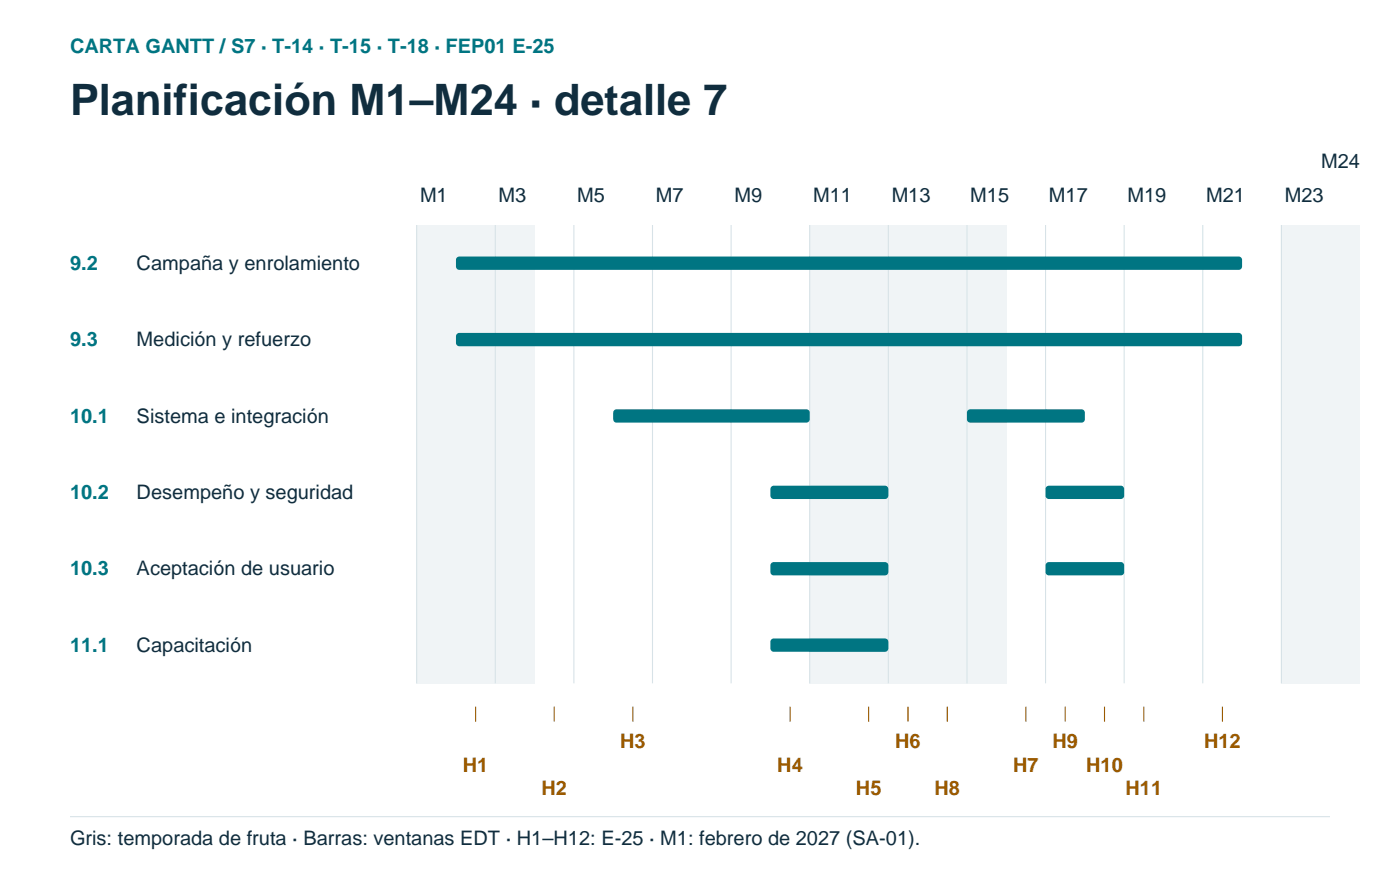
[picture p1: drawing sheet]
<svg xmlns="http://www.w3.org/2000/svg" width="296mm" height="185mm" viewBox="0 0 296 185" stroke-linecap="round" stroke-linejoin="round" font-family="sans-serif">
<g fill="#f0f4f6">
<path d="M88.2 47.6h8.3v97h-8.3z" fill-rule="evenodd"/>
<path d="M96.5 47.6h8.3v97h-8.3z" fill-rule="evenodd"/>
<path d="M104.8 47.6h8.4v97h-8.4z" fill-rule="evenodd"/>
<path d="M171.4 47.6h8.3v97h-8.3z" fill-rule="evenodd"/>
<path d="M179.7 47.6h8.3v97h-8.3z" fill-rule="evenodd"/>
<path d="M188 47.6h8.4v97h-8.4z" fill-rule="evenodd"/>
<path d="M196.4 47.6h8.3v97h-8.3z" fill-rule="evenodd"/>
<path d="M204.7 47.6h8.3v97h-8.3z" fill-rule="evenodd"/>
<path d="M271.2 47.6h8.3v97h-8.3z" fill-rule="evenodd"/>
<path d="M279.5 47.6h8.4v97h-8.4z" fill-rule="evenodd"/>
</g>
<path d="M88.2 47.6v97M104.8 47.6v97M121.5 47.6v97M138.1 47.6v97M154.8 47.6v97M171.4 47.6v97M188 47.6v97M204.7 47.6v97M221.3 47.6v97M237.9 47.6v97M254.6 47.6v97M271.2 47.6v97" fill="none" stroke="#d7e2e7" stroke-width=".23"/>
<g fill="#007582">
<path d="M96.7 54.5l.5-.2h165a.71 .71 0 0 1 .7 .7v1.4a.71 .71 0 0 1-.7 .7h-165a.71 .71 0 0 1-.7-.7v-1.4z" fill-rule="evenodd"/>
<path d="M96.7 70.7l.5-.2h165a.71 .71 0 0 1 .7 .7v1.4a.71 .71 0 0 1-.7 .7h-165a.71 .71 0 0 1-.7-.7v-1.4z" fill-rule="evenodd"/>
<path d="M130 86.8l.5-.2h40.2a.71 .71 0 0 1 .7 .7v1.5a.71 .71 0 0 1-.7 .7h-40.2a.71 .71 0 0 1-.7-.7v-1.5z" fill-rule="evenodd"/>
<path d="M204.9 86.8l.5-.2h23.5a.71 .71 0 0 1 .7 .7v1.5a.71 .71 0 0 1-.7 .7h-23.5a.71 .71 0 0 1-.7-.7v-1.5z" fill-rule="evenodd"/>
<path d="M163.3 103l.5-.2h23.5a.71 .71 0 0 1 .7 .7v1.4a.71 .71 0 0 1-.7 .7h-23.5a.71 .71 0 0 1-.7-.7v-1.4z" fill-rule="evenodd"/>
<path d="M221.5 103l.5-.2h15.2a.71 .71 0 0 1 .7 .7v1.4a.71 .71 0 0 1-.7 .7h-15.2a.71 .71 0 0 1-.7-.7v-1.4z" fill-rule="evenodd"/>
<path d="M163.3 119.2l.5-.2h23.5a.71 .71 0 0 1 .7 .7v1.4a.71 .71 0 0 1-.7 .7h-23.5a.71 .71 0 0 1-.7-.7v-1.4z" fill-rule="evenodd"/>
<path d="M221.5 119.2l.5-.2h15.2a.71 .71 0 0 1 .7 .7v1.4a.71 .71 0 0 1-.7 .7h-15.2a.71 .71 0 0 1-.7-.7v-1.4z" fill-rule="evenodd"/>
<path d="M163.3 135.3l.5-.2h23.5a.71 .71 0 0 1 .7 .7v1.5a.71 .71 0 0 1-.7 .7h-23.5a.71 .71 0 0 1-.7-.7v-1.5z" fill-rule="evenodd"/>
</g>
<path d="M100.7 149.6v3.2M117.3 149.6v3.2M134 149.6v3.2M167.2 149.6v3.2M183.9 149.6v3.2M192.2 149.6v3.2M200.5 149.6v3.2M217.1 149.6v3.2M225.5 149.6v3.2M233.8 149.6v3.2M242.1 149.6v3.2M258.7 149.6v3.2" fill="none" stroke="#9b5a00" stroke-width=".23"/>
<path d="M14.8 172.9h266.7" fill="none" stroke="#d7e2e7" stroke-width=".23"/>
<text font-size="9.2" fill="#102d3e" x="14.8" y="24.3">Planificación M1–M24 · detalle 7</text>
<g font-size="4.2" fill="#007582">
<text x="14.8" y="11.3">CARTA GANTT / S7 · T-14 · T-15 · T-18 · FEP01 E-25</text>
<text x="14.8" y="57.1">9.2</text>
<text x="14.8" y="73.3">9.3</text>
<text x="14.8" y="89.5">10.1</text>
<text x="14.8" y="105.6">10.2</text>
<text x="14.8" y="121.8">10.3</text>
<text x="14.8" y="138">11.1</text>
</g>
<g font-size="4.2" fill="#102d3e">
<text x="279.6" y="35.6">M24</text>
<text x="88.9" y="42.7">M1</text>
<text x="105.5" y="42.7">M3</text>
<text x="122.2" y="42.7">M5</text>
<text x="138.8" y="42.7">M7</text>
<text x="155.5" y="42.7">M9</text>
<text x="172.1" y="42.7">M11</text>
<text x="188.7" y="42.7">M13</text>
<text x="205.4" y="42.7">M15</text>
<text x="222" y="42.7">M17</text>
<text x="238.7" y="42.7">M19</text>
<text x="255.3" y="42.7">M21</text>
<text x="271.9" y="42.7">M23</text>
<text x="28.9" y="57.1">Campaña y enrolamiento</text>
<text x="28.9" y="73.3">Medición y refuerzo</text>
<text x="28.9" y="89.5">Sistema e integración</text>
<text x="28.9" y="105.6">Desempeño y seguridad</text>
<text x="28.9" y="121.8">Aceptación de usuario</text>
<text x="28.9" y="138">Capacitación</text>
<text x="14.8" y="178.9">Gris: temporada de fruta · Barras: ventanas EDT · H1–H12: E-25 · M1: febrero de 2027 (SA-01).</text>
</g>
<g font-size="4.2" fill="#9b5a00">
<text x="131.2" y="158.4">H3</text>
<text x="189.5" y="158.4">H6</text>
<text x="222.8" y="158.4">H9</text>
<text x="254.9" y="158.4">H12</text>
<text x="98" y="163.3">H1</text>
<text x="164.5" y="163.3">H4</text>
<text x="214.4" y="163.3">H7</text>
<text x="229.9" y="163.3">H10</text>
<text x="114.6" y="168.3">H2</text>
<text x="181.2" y="168.3">H5</text>
<text x="197.8" y="168.3">H8</text>
<text x="238.2" y="168.3">H11</text>
</g>
</svg>
